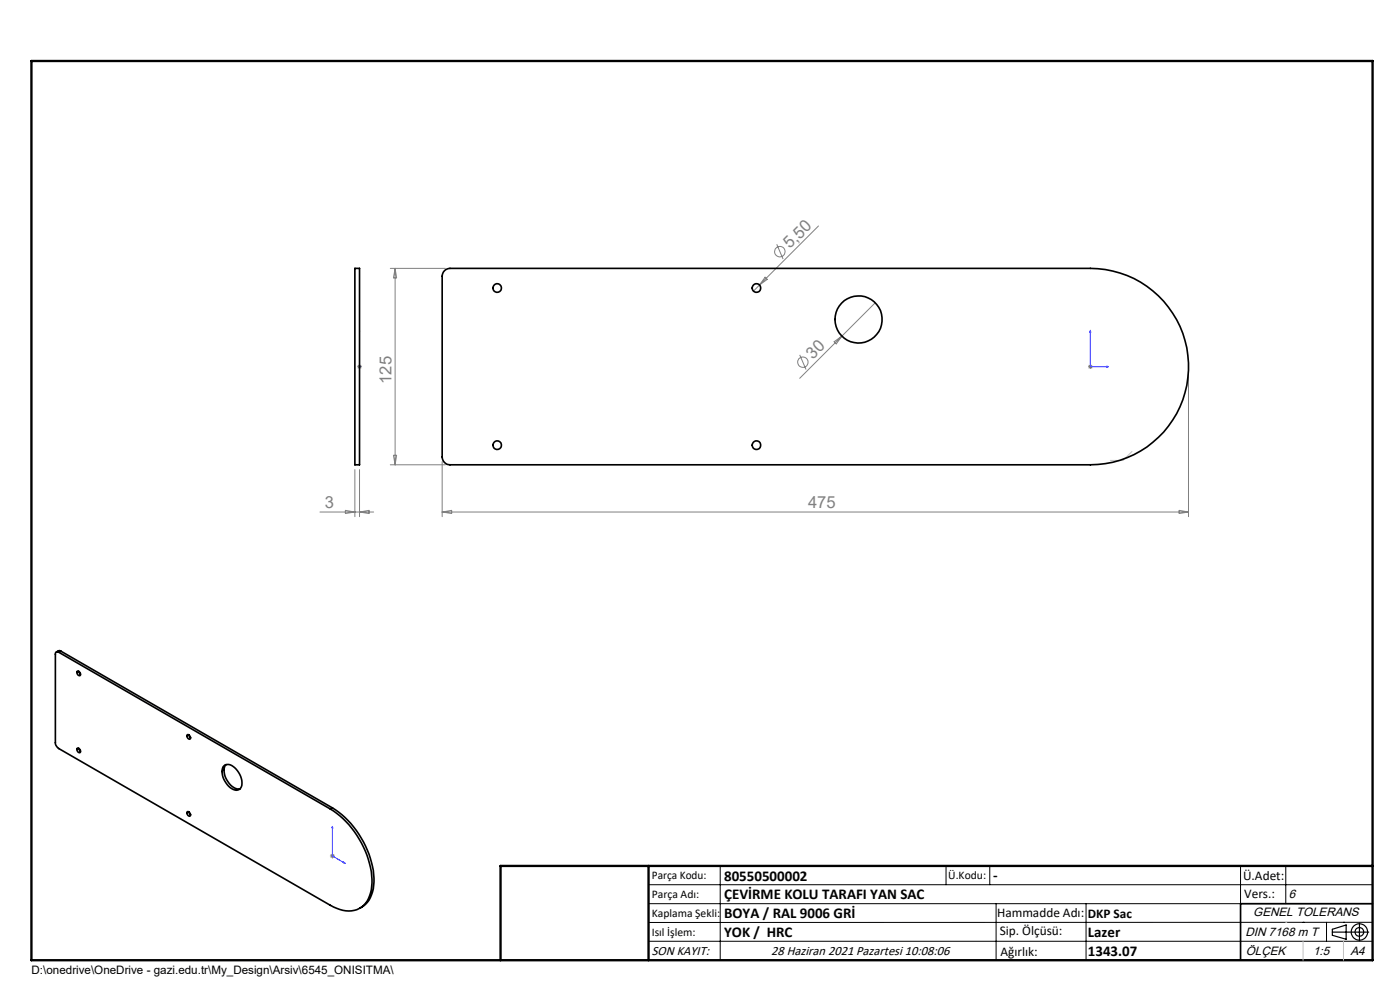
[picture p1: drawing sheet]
<svg xmlns="http://www.w3.org/2000/svg" width="297mm" height="210mm" viewBox="0 0 297 210" stroke-linecap="round" stroke-linejoin="round" font-family="sans-serif">
<g fill="none" stroke="#808080" stroke-width=".21">
<path d="M82.8 56.9h11.7M83.8 56.9v41.7M83.8 56.9l.3 2h-.6zM162.3 58.8l.5 .5-1.7 1.2zM164.8 51.8l1.3 3.2M173.6 47.9l-12.5 12.6M75.8 77.8h1M75.9 77.4l.7 .7M76.3 77.2v1.1M76.6 77.4l-.7 .7M161.1 60.5l-1.3 1.3M169.7 75.3l1.3 3.1"/>
<path d="M177 72.5l1.6-1.2-1.2 1.6zM185.7 64.2l-16 16M230.8 77.8h1M231 77.4l.7 .7M231.3 77.2v1.1M231.7 77.4l-.7 .7M252.1 78.8v30.8M75.3 99.6v10M76.3 99.6v10M82.8 98.6h11.7M83.5 96.6h.6l-.3 2zM93.8 97.9v11.7"/>
<path d="M67.9 108.6h11.4M73.3 108.3l2 .3-2 .3zM76.3 108.6l2-.3v.6zM93.8 108.6h158.3M93.8 108.6l2-.3v.6zM250.2 108.3l1.9 .3-1.9 .3zM70 181.6h1M70.2 181.2l.7 .7M70.5 181.1v1M70.9 181.2l-.7 .7"/>
<circle cx="165.4" cy="53.4" r="1.1"/>
<circle cx="170.3" cy="76.8" r="1.11"/>
</g>
<g fill="none" stroke="#000" stroke-width=".25">
<path d="M282.6 197.7h7.8M282.6 197.1l3-.9v3l-3-.8zM288.4 195.8v3.8M106.2 203.7h185"/>
<circle cx="288.4" cy="197.7" r="1.74"/>
<circle cx="288.4" cy="197.7" r=".93"/>
</g>
<path d="M76.3 77.7v.1zM76.3 70.1v.3v-.3M76.3 77.8h.1M76.3 70.1v7.7M231.3 70.1l.1 .3h-.2zM231.3 70.1v7.7h3.9M234.8 77.7l.4 .1h-.4zM70.5 175.3v6.3l2.7 1.6M70.5 175.3l.1 .3h-.2zM73 182.9l.2 .3-.2-.1z" fill="none" stroke="#00f" stroke-width=".21"/>
<g fill="none" stroke="#000" stroke-width=".21">
<path d="M137.6 187.7h153.6M137.6 191.7h153.6M137.6 199.7h153.6M152.8 183.7v20M200.7 183.7v4M210 183.7v4M211.3 191.7v12M230.4 191.7v12M263.2 183.7v20M272.8 183.7v8M276.4 195.6h.1M281.4 195.6v4.1"/>
<path d="M285 195.6h.1M291.2 195.6l-153.6 .1"/>
</g>
<path d="M291.2 191.7h-28v12" fill="none" stroke="#000" stroke-width=".35"/>
<path d="M6.7 12.9h284.5v190.8h-284.5zM137.6 183.7v20M291.2 183.7h-185v20" fill="none" stroke="#000" stroke-width=".5"/>
<path d="M235.5 97.7h2.7M240.1 95.8l-1.9 1.9" fill="none" stroke="#c0c0c0" stroke-width=".21" stroke-dasharray="15.2 1.3 1.3 1.3"/>
<path d="M276.4 199.7v4M285 199.7v4" fill="none" stroke="#c0c0c0" stroke-width=".21"/>
<path d="M272.8 195.6h.1" fill="none" stroke="#c0c0c0" stroke-width=".25"/>
<g fill="#00f">
<path d="M234.8 77.7l.4 .1h-.4zM231.3 70.1l.1 .3h-.2z"/>
<path d="M73 182.9l.2 .3-.2-.1zM70.5 175.3l.1 .3h-.2z"/>
<path d="M76.3 77.7v.1zM76.3 70.1v.3z"/>
</g>
<g fill="none" stroke="#000" stroke-width=".35">
<path d="M75.3 56.9h1v41.7h-1zM94.3 57.4l.5-.3 .7-.2h135.8a20.8 20.8 0 0 1 20.8 20.9 20.8 20.8 0 0 1-20.8 20.8h-135.8a1.69 1.69 0 0 1-1.7-1.7v-38.3l.1-.6zM12.5 138.4a.44 .44 0 0 0-.5-.1 .44 .44 0 0 0-.3 .5v18.7a1.6 1.6 0 0 0 .8 1.3l57.6 33.2a6.1 6.1 0 0 0 6.6 .4 7.1 7.1 0 0 0 2.1-6.7 19.8 19.8 0 0 0-8.7-14.1M12.5 138.4l57.6 33.2M12.9 138.1l-.3-.1-.6 .3M12.9 138.1l-.4 .3M12.9 138.1l57.6 33.3M16.4 142.4a.6 .6 0 0 1 .6 .3 .6 .6 0 0 1-.1 .6 .65 .65 0 0 1-.5-.9zM16.4 158.7a.6 .6 0 0 1 .6 .3 .6 .6 0 0 1-.1 .7 .65 .65 0 0 1-.5-1zM16.7 142.4l.4 .6M16.7 158.7l.4 .6M39.7 156a.53 .53 0 0 1 .6 .1 .53 .53 0 0 1 0 .7l-.4-.2z"/>
<path d="M40.1 155.9l.3 .6M39.7 172.3a.53 .53 0 0 1 .6 .2 .53 .53 0 0 1 0 .6l-.4-.1zM40.1 172.2l.3 .6M47.5 162.5a1.64 1.64 0 0 1 2.3 .3 3.9 3.9 0 0 1 1.2 4.4 1.46 1.46 0 0 1-2.2-.1 4.1 4.1 0 0 1-1.5-4.4zM47.9 162.2a3.3 3.3 0 0 0 .7 4 2.46 2.46 0 0 0 2.3 1.1M70.5 171.4a19.5 19.5 0 0 1 8.8 15.7 6 6 0 0 1-3 5.5M70.5 171.4l-.4 .2"/>
<circle cx="105.5" cy="61.1" r=".91"/>
<circle cx="160.5" cy="61.1" r=".92"/>
<circle cx="182.1" cy="67.8" r="5"/>
<circle cx="105.5" cy="94.4" r=".91"/>
<circle cx="160.5" cy="94.4" r=".92"/>
</g>
<g font-size="3.5" fill="#808080">
<text x="167.6" y="52.9" transform="rotate(-45 167.6 52.9)">5,50</text>
<text x="172.5" y="76.4" transform="rotate(-45 172.5 76.4)">30</text>
<text x="83" y="81.4" transform="rotate(-90 83 81.4)">125</text>
<text x="68.9" y="107.8">3</text>
<text x="171.4" y="107.8">475</text>
</g>
<g font-size="3.2">
<text x="153.6" y="186.8">80550500002</text>
<text x="153.6" y="190.8">ÇEVİRME KOLU TARAFI YAN SAC</text>
<text x="210.7" y="186.6">-</text>
<text x="153.6" y="194.8">BOYA / RAL 9006 GRİ</text>
<text x="153.6" y="198.8">YOK / HRC</text>
<text x="230.8" y="198.7">Lazer</text>
<text x="230.8" y="202.8">1343.07</text>
</g>
<g font-size="2.8">
<text x="263.7" y="186.7">Ü.Adet:</text>
<text x="263.9" y="190.5">Vers.:</text>
<text x="211.5" y="194.5">Hammadde Adı:</text>
<text x="230.8" y="194.7">DKP Sac</text>
<text x="138.3" y="202.6">SON KAYIT:</text>
<text x="163.6" y="202.6">28 Haziran 2021 Pazartesi 10:08:06</text>
<text x="212.1" y="198.4">Sip. Ölçüsü:</text>
<text x="212.2" y="202.7">Ağırlık:</text>
</g>
<g font-size="2.6">
<text x="273.4" y="190.4">6</text>
<text x="265.9" y="194.4">GENEL TOLERANS</text>
<text x="264.2" y="198.5">DIN 7168 m T</text>
<text x="264.3" y="202.6">ÖLÇEK</text>
<text x="278.5" y="202.6">1:5</text>
<text x="286.5" y="202.6">A4</text>
</g>
<g font-size="2.5">
<text x="138.3" y="186.4">Parça Kodu:</text>
<text x="138.3" y="190.5">Parça Adı:</text>
<text x="201.2" y="186.5">Ü.Kodu:</text>
<text x="138.3" y="194.5">Kaplama Şekli:</text>
<text x="138.3" y="198.6">Isıl İşlem:</text>
<text x="6.7" y="206.7">D:\onedrive\OneDrive - gazi.edu.tr\My_Design\Arsiv\6545_ONISITMA\</text>
</g>
</svg>
